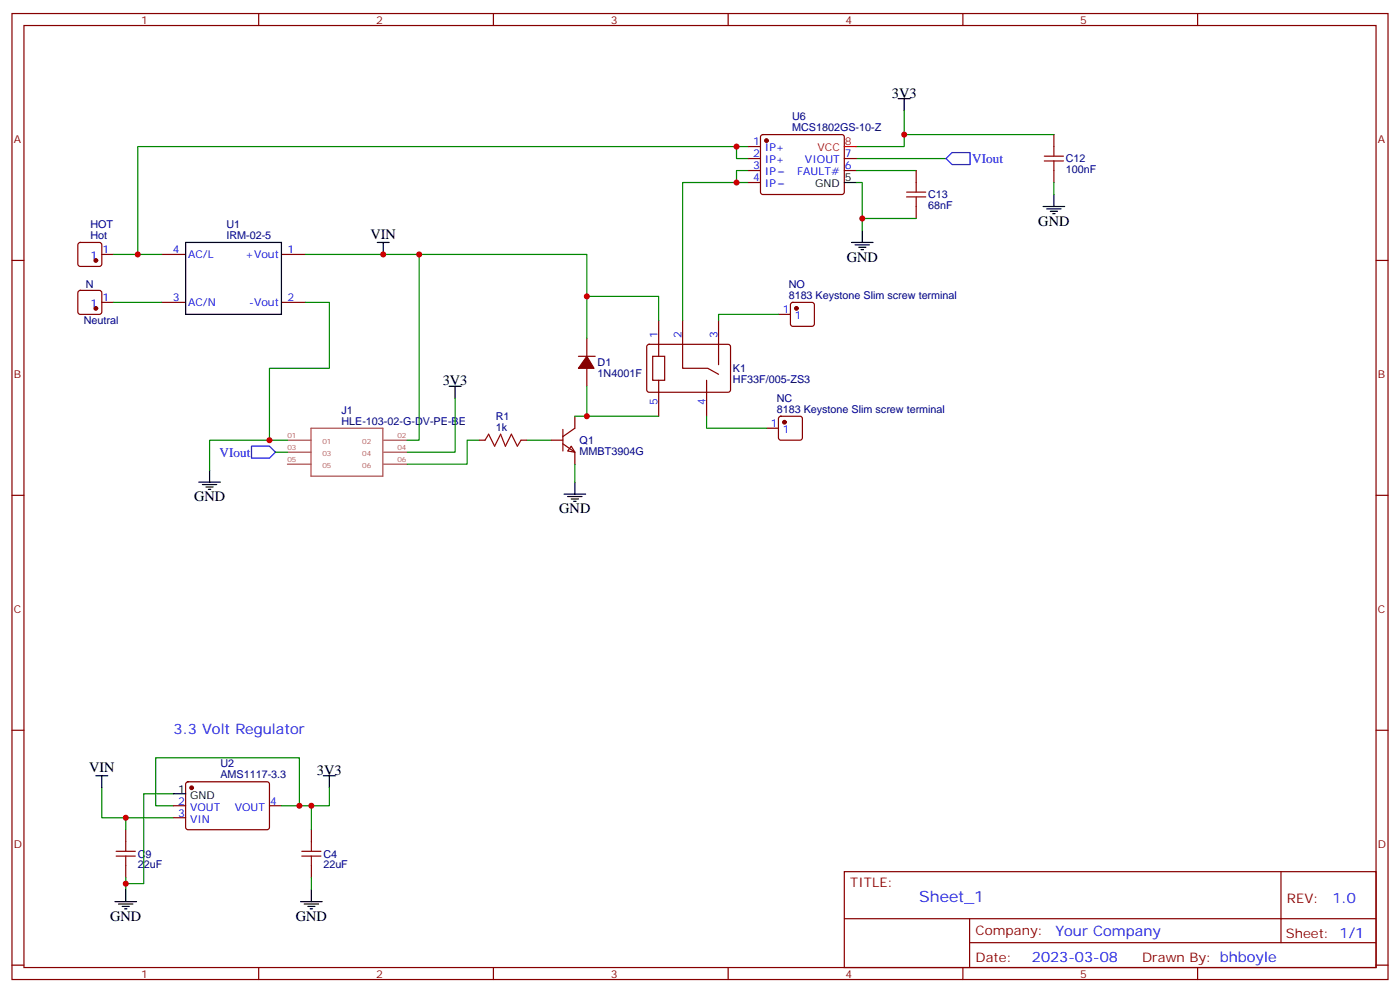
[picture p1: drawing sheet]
<svg xmlns="http://www.w3.org/2000/svg" width="412mm" height="292mm" viewBox="0 0 412 292" stroke-linecap="round" stroke-linejoin="round" font-family="sans-serif">
<g fill="none" stroke="#870000" stroke-width=".35">
<path d="M3.5 4h405.4v284.3h-405.4zM7.1 7.5h398.2v277.3h-398.2zM76.2 4v3.5M145.3 4v3.5M214.5 4v3.5M283.6 4v3.5M352.8 4v3.5M224.2 39.8l.5-.2h23.3l.5 .2 .2 .5-.1 16.5-.6 .5-23.6-.1-.4-.6v-16.3zM310.4 39.6v3.5M220.5 43.1h3.5M220.5 46.7h3.5M220.5 50.2h3.5"/>
<path d="M220.5 53.7h3.5M248.7 46.7h3.5M248.7 50.2h3.5M269.9 50.2v3.5M310.4 50.2v3.5M3.5 76.7h3.6M23.2 71.6l.4-.2h5.7l.5 .2 .2 .5v5.6l-.2 .5-.5 .2h-5.7l-.5-.2-.2-.5v-5.6zM30 74.9h3.5M47.6 74.9h7.1M82.9 74.9h7.1M269.9 60.8v3.5M405.3 76.7h3.6"/>
<path d="M23.2 85.7l.4-.2h5.7l.5 .2 .2 .5v5.6l-.2 .5-.5 .2h-5.7l-.5-.2-.2-.5v-5.6zM30 89h3.5M47.6 89h7.1M82.9 89h7.1M172.9 99.6v5.3M194 94.3v10.6M201.1 94.3v14.1h7.4l3.2 1.8M211.7 94.3v13.1M229.3 92.5h3.5M233.1 89.2l.4-.2h5.7l.5 .2 .2 .5v5.7l-.2 .5-.5 .2h-5.7l-.5-.3-.2-.4v-5.7zM170.4 104.9h4.9M172.9 108.4v5.3"/>
<path d="M190.7 101.6l.5-.2h23.6l.4 .7-.1 12.9-.6 .5-23.6-.1-.4-.6v-12.7zM192.3 104.9h3.5v7h-3.5zM194 111.9v10.6M208.1 111.9v10.6M141.1 129.6h1.8M153.5 129.6h1.7M162.3 129.6h3.5M165.8 130.6l3.5 2.5v3.5M165.8 126.4v6.4M168.3 131.3l1 1.8-2.1-.3zM169.3 122.5v3.5l-3.5 2.5M225.8 126h3.5"/>
<path d="M229.5 122.7l.5-.2h5.7l.5 .2 .2 .5v5.7l-.3 .5-.4 .2h-5.7l-.5-.3-.2-.4v-5.7zM3.5 145.8h3.6M405.3 145.8h3.6M3.5 214.9h3.6M405.3 214.9h3.6M51.2 237.2h3.5M54.9 230.3l.5-.2 23.5 .1 .5 .6-.1 13-.6 .4h-23.6l-.4-.7v-12.7zM79.4 237.2h3.5M37 244.2v3.6M37 254.8v3.5M51.2 240.7h3.5M91.7 244.2v3.6"/>
<path d="M91.7 254.8v3.5M248.7 256.6h156.6v28.2h-156.6zM377.3 256.6v20.9M248.7 270.4h156.5M285.6 277.5h119.6M285.6 270.4v14.1M3.5 284.1h3.6M76.2 284.8v3.5M145.3 284.8v3.5M214.5 284.8v3.5M283.6 284.8v3.5M352.8 284.8v3.5"/>
<path d="M405.3 284.1h3.6"/>
</g>
<g fill="none" stroke="#000" stroke-width=".35">
<path d="M264.6 29h3.5M266.3 29v3.6M248.7 53.7h3.5M310.4 57.3v3.5M54.7 71.4h28.2v21.1h-28.2zM111.1 71.4h3.6M112.9 71.4v3.5M250.8 71.4h6.4M251.9 72.1h4.2M252.9 72.8h2.2M253.6 73.5h.8M254 67.8v3.6"/>
<path d="M307.3 60.8h6.3M308.3 61.5h4.3M309.4 62.2h2.1M310.1 62.9h.7M132.3 113.7h3.5M134.1 113.7v3.5M61.7 138.4v3.5M58.6 141.9h6.3M59.6 142.6h4.3M60.7 143.3h2.1M61.4 144h.7M166.2 145.5h6.3"/>
<path d="M167.2 146.2h4.2M168.3 146.9h2.1M169 147.6h.7M169.3 141.9v3.6M28.2 228.4h3.5M30 228.4v3.5M51.2 233.6h3.5M95.2 228.4h3.6M97 228.4v3.5M33.9 265.4h6.3M34.9 266.1h4.3M36 266.8h2.1"/>
<path d="M36.7 267.5h.7M37 261.9v3.5M88.5 265.4h6.4M89.6 266.1h4.2M90.7 266.8h2.1M91.4 267.5h.7M91.7 261.9v3.5"/>
</g>
<g fill="#870000" stroke="#870000" stroke-width=".35">
<path d="M172.9 104.9l2.1 3.5h-4.6z"/>
<circle cx="28.2" cy="76.7" r=".53"/>
<circle cx="28.2" cy="90.8" r=".53"/>
<circle cx="234.6" cy="90.8" r=".53"/>
<circle cx="231.1" cy="124.3" r=".53"/>
<circle cx="56.4" cy="231.9" r=".53"/>
<circle cx="225.8" cy="41.4" r=".53"/>
</g>
<g fill="none" stroke="#008700" stroke-width=".35">
<path d="M266.3 32.6v10.5h-14.1M266.3 39.6h44.1M217 43.1v3.6h3.5M220.5 43.1h-179.9v31.8M220.5 53.7h-19.4v40.6M220.5 50.2h-3.5v3.5M252.2 53.7h1.8v14.1M252.2 46.7h26.5M252.2 50.2h17.7M310.4 53.7v3.6M33.5 74.9h14.1M90 74.9h82.9v12.3h21.1v7.1"/>
<path d="M123.5 74.9v54.7h-3.6M254 64.3h15.9M33.5 89h14.1M90 89h7v19.4h-17.6v21.2M172.9 87.2v12.4M229.3 92.5h-17.6v1.8M134.1 117.2v15.9h-14.2M172.9 113.7v8.8M81.1 133.1h3.6M84.7 129.6h-23v8.8M141.1 129.6h-3.5v7h-17.7M155.2 129.6h7.1"/>
<path d="M169.3 136.6v5.3M169.3 122.5h24.7M208.1 122.5v3.5h17.7M30 231.9v8.8h21.2M51.2 233.6h-8.9v26.5h-5.3M51.2 237.2h-5.3v-14.1h42.3v14.1M91.7 237.2v7M97 231.9v5.3h-14.1M37 240.7v3.5M37 258.3v3.6M91.7 258.3v3.6"/>
</g>
<g fill="none" stroke="#a10000" stroke-width=".35">
<path d="M267.1 58h5.6M267.1 56.6h5.6M269.9 53.7v2.9M269.9 58v2.8M307.6 47.4h5.7M307.6 46h5.7M310.4 43.1v2.9M310.4 47.4v2.8M142.9 129.6l1-1.8 1.8 3.5 1.8-3.5 1.4 3.5 1.7-3.5 1.8 3.5 1.1-1.7M34.2 250.6h5.7M34.2 252h5.7M37 247.8v2.8"/>
<path d="M37 252v2.8M88.9 250.6h5.6M88.9 252h5.6M91.7 247.8v2.8M91.7 252v2.8"/>
</g>
<path d="M84.7 129.6h6.9M84.7 133.1h6.9M84.7 136.6h6.9M91.6 126h21.2v14.2h-21.2zM113 129.6h6.9M113 133.1h6.9M113 136.6h6.9" fill="none" stroke="#a64a4a" stroke-width=".35"/>
<path d="M278.7 46.7l1.8-1.8h5.3v3.5h-5.3zM74.1 131.3h5.3l1.7 1.8-1.7 1.8h-5.3z" fill="none" stroke="#00f" stroke-width=".35"/>
<path d="M248.7 43.1h3.5" fill="none" stroke="#f00" stroke-width=".35"/>
<g fill="#c00">
<circle cx="172.9" cy="122.5" r=".88"/>
<circle cx="172.9" cy="87.2" r=".88"/>
<circle cx="37" cy="260.1" r=".88"/>
<circle cx="91.7" cy="237.2" r=".88"/>
<circle cx="37" cy="240.7" r=".88"/>
<circle cx="88.2" cy="237.2" r=".88"/>
<circle cx="217" cy="43.1" r=".88"/>
<circle cx="79.4" cy="129.6" r=".88"/>
<circle cx="40.6" cy="74.9" r=".88"/>
<circle cx="266.3" cy="39.6" r=".88"/>
<circle cx="217" cy="53.7" r=".88"/>
<circle cx="123.5" cy="74.9" r=".88"/>
<circle cx="112.9" cy="74.9" r=".88"/>
<circle cx="254" cy="64.3" r=".88"/>
</g>
<text font-size="4.6" fill="#00f" x="270.8" y="265.6">Sheet_1</text>
<g font-size="4.2">
<text x="262.7" y="28.7">3V3</text>
<text x="109.1" y="70.3">VIN</text>
<text x="305.9" y="66.4">GND</text>
<text x="249.4" y="77">GND</text>
<text x="130.4" y="113.4">3V3</text>
<text x="57.1" y="147.6">GND</text>
<text x="164.7" y="151.1">GND</text>
<text x="26.2" y="227.3">VIN</text>
<text x="93.4" y="228">3V3</text>
<text x="32.5" y="271">GND</text>
<text x="87.1" y="271">GND</text>
</g>
<g font-size="4.2" fill="#00f">
<text x="51.2" y="216">3.3 Volt Regulator</text>
<text x="392.5" y="265.8">1.0</text>
<text x="310.9" y="275.4">Your Company</text>
<text x="304" y="283.2">2023-03-08</text>
</g>
<g font-size="3.9" fill="#00f">
<text x="286.4" y="47.9">VIout</text>
<text x="64.7" y="134.4">VIout</text>
</g>
<g font-size="3.9" fill="#800">
<text x="250.5" y="261.2">TITLE:</text>
<text x="379.1" y="265.8">REV:</text>
<text x="287.4" y="275.4">Company:</text>
<text x="378.7" y="276">Sheet: 1/1</text>
<text x="287.4" y="283">Date:</text>
<text x="336.4" y="283.1">Drawn By: bhboyle</text>
</g>
<g font-size="3.2" fill="#800">
<text x="41.6" y="7">1</text>
<text x="110.8" y="7">2</text>
<text x="179.9" y="7">3</text>
<text x="249.1" y="7">4</text>
<text x="318.2" y="7">5</text>
<text x="4.1" y="42.1">A</text>
<text x="405.9" y="42.1">A</text>
<text x="4.1" y="111.2">B</text>
<text x="405.9" y="111.2">B</text>
<text x="4.1" y="180.4">C</text>
<text x="405.9" y="180.4">C</text>
<text x="4.1" y="249.5">D</text>
<text x="405.9" y="249.5">D</text>
<text x="41.6" y="287.8">1</text>
<text x="110.8" y="287.8">2</text>
<text x="179.9" y="287.8">3</text>
<text x="249.1" y="287.8">4</text>
<text x="318.2" y="287.8">5</text>
</g>
<g font-size="3.2" fill="#000080">
<text x="233.3" y="35.4">U6</text>
<text x="233.3" y="38.5">MCS1802GS-10-Z</text>
<text x="314" y="47.8">C12</text>
<text x="314" y="51">100nF</text>
<text x="273.4" y="58.4">C13</text>
<text x="273.4" y="61.6">68nF</text>
<text x="26.7" y="70.3">Hot</text>
<text x="26.7" y="67.1">HOT</text>
<text x="66.7" y="70.2">IRM-02-5</text>
<text x="66.7" y="67.1">U1</text>
<text x="25.3" y="84.9">N</text>
<text x="232.3" y="87.9">8183 Keystone Slim screw terminal</text>
<text x="232.3" y="84.7">NO</text>
<text x="24.7" y="95.4">Neutral</text>
<text x="176" y="107.8">D1</text>
<text x="176" y="111">1N4001F</text>
<text x="215.9" y="112.7">HF33F/005-ZS3</text>
<text x="215.9" y="109.5">K1</text>
<text x="228.8" y="118.2">NC</text>
<text x="100.6" y="125">HLE-103-02-G-DV-PE-BE</text>
<text x="100.6" y="121.9">J1</text>
<text x="146.1" y="123.5">R1</text>
<text x="228.8" y="121.5">8183 Keystone Slim screw terminal</text>
<text x="146.1" y="126.8">1k</text>
<text x="170.7" y="130.7">Q1</text>
<text x="170.7" y="133.9">MMBT3904G</text>
<text x="64.9" y="225.8">U2</text>
<text x="64.9" y="229">AMS1117-3.3</text>
<text x="40.6" y="255.6">22uF</text>
<text x="40.6" y="252.4">C9</text>
<text x="95.2" y="255.6">22uF</text>
<text x="95.2" y="252.4">C4</text>
</g>
<g font-size="3.2" fill="#00f">
<text x="221.8" y="42.8">1</text>
<text x="221.8" y="46.3">2</text>
<text x="225.3" y="44.6">IP+</text>
<text x="248.9" y="46.3">7</text>
<text x="221.8" y="49.8">3</text>
<text x="221.8" y="53.4">4</text>
<text x="225.3" y="48.1">IP+</text>
<text x="225.3" y="51.6">IP</text>
<text x="234.8" y="51.6">FAULT#</text>
<text x="237.1" y="48.1">VIOUT</text>
<text x="248.9" y="49.8">6</text>
<text x="225.3" y="55.1">IP</text>
<text x="26.7" y="76.3">1</text>
<text x="30.2" y="74.5">1</text>
<text x="50.9" y="74.5">4</text>
<text x="55.4" y="76">AC/L</text>
<text x="72.2" y="76">+Vout</text>
<text x="84.7" y="74.5">1</text>
<text x="30.2" y="88.7">1</text>
<text x="50.9" y="88.7">3</text>
<text x="84.7" y="88.7">2</text>
<text x="26.7" y="90.4">1</text>
<text x="55.4" y="90.1">AC/N</text>
<text x="73.4" y="90.1">-Vout</text>
<text x="230.6" y="92.2">1</text>
<text x="234.1" y="93.9">1</text>
<text x="193.7" y="99.6" transform="rotate(-90 193.7 99.6)">1</text>
<text x="200.7" y="99.6" transform="rotate(-90 200.7 99.6)">2</text>
<text x="211.3" y="99.6" transform="rotate(-90 211.3 99.6)">3</text>
<text x="193.7" y="119.2" transform="rotate(-90 193.7 119.2)">5</text>
<text x="207.8" y="119.2" transform="rotate(-90 207.8 119.2)">4</text>
<text x="227.1" y="125.7">1</text>
<text x="230.6" y="127.5">1</text>
<text x="52.5" y="236.8">2</text>
<text x="56" y="238.6">VOUT</text>
<text x="69.1" y="238.6">VOUT</text>
<text x="79.6" y="236.8">4</text>
<text x="52.5" y="240.3">3</text>
<text x="56" y="242.1">VIN</text>
</g>
<g font-size="3.2" fill="#f00">
<text x="240.8" y="44.6">VCC</text>
<text x="248.9" y="42.8">8</text>
</g>
<g font-size="3.2">
<text x="248.9" y="53.4">5</text>
<text x="240.1" y="55.1">GND</text>
<text x="52.5" y="233.3">1</text>
<text x="56" y="235.1">GND</text>
</g>
<g font-size="2.1" fill="#a54b4b">
<text x="84.6" y="128.9">01</text>
<text x="95" y="130.6">01</text>
<text x="106.7" y="130.6">02</text>
<text x="117.1" y="128.9">02</text>
<text x="84.6" y="132.4">03</text>
<text x="84.6" y="135.9">05</text>
<text x="95" y="134.1">03</text>
<text x="95" y="137.7">05</text>
<text x="106.7" y="134.1">04</text>
<text x="106.7" y="137.7">06</text>
<text x="117.1" y="132.4">04</text>
<text x="117.1" y="135.9">06</text>
</g>
</svg>
